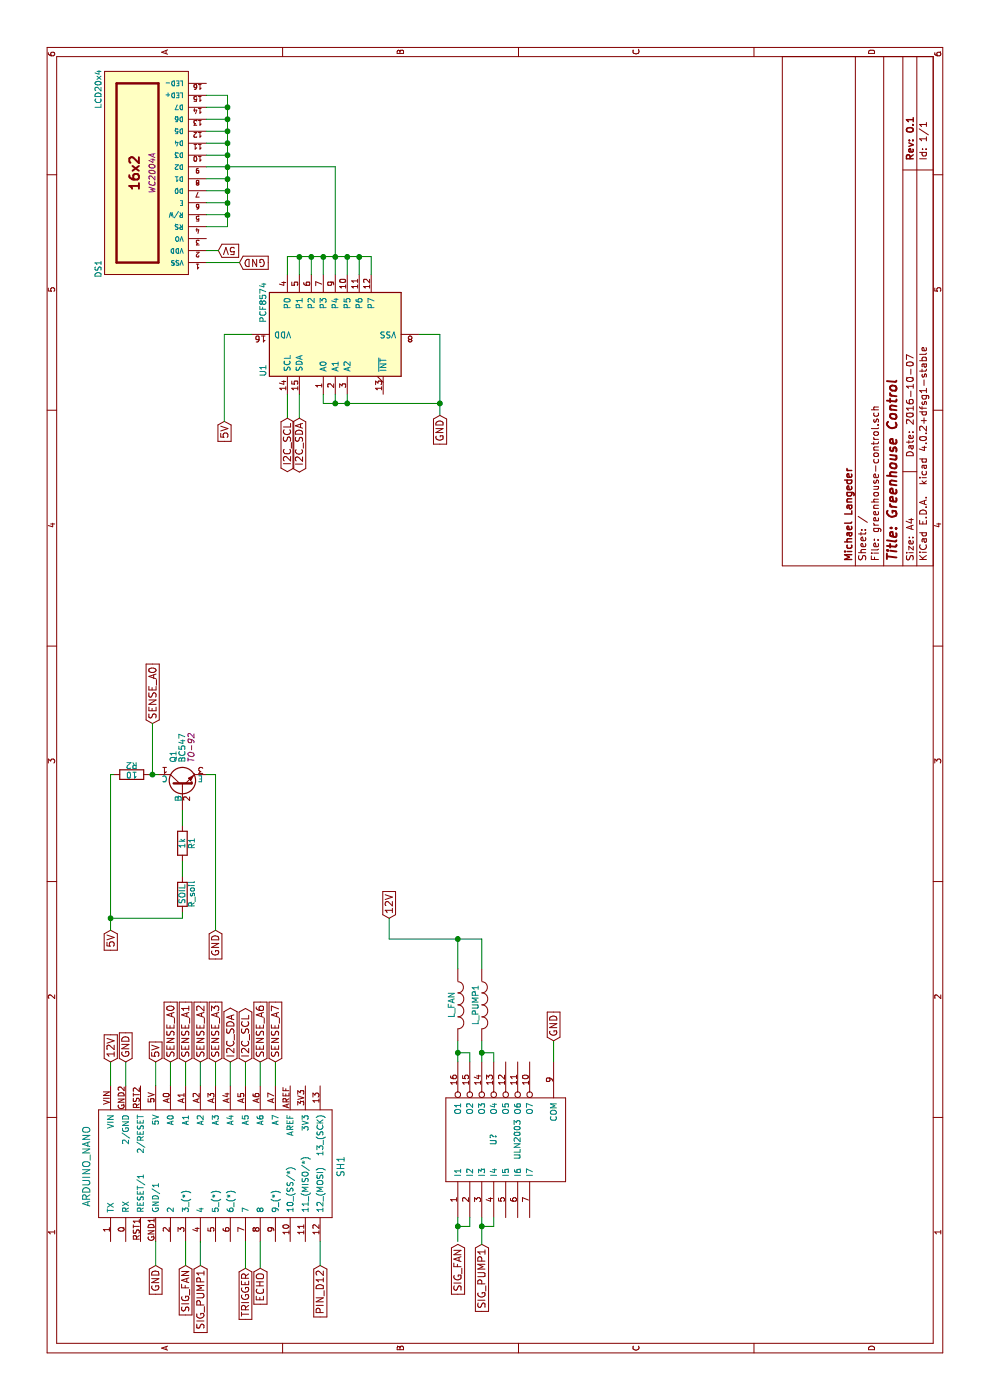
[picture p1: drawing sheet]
EESchema Schematic File Version 2
LIBS:power
LIBS:device
LIBS:transistors
LIBS:conn
LIBS:linear
LIBS:regul
LIBS:74xx
LIBS:cmos4000
LIBS:adc-dac
LIBS:memory
LIBS:xilinx
LIBS:microcontrollers
LIBS:dsp
LIBS:microchip
LIBS:analog_switches
LIBS:motorola
LIBS:texas
LIBS:intel
LIBS:audio
LIBS:interface
LIBS:digital-audio
LIBS:philips
LIBS:display
LIBS:cypress
LIBS:siliconi
LIBS:opto
LIBS:atmel
LIBS:contrib
LIBS:valves
LIBS:arduino
LIBS:shield_arduino
EELAYER 25 0
EELAYER END
$Descr A4 11693 8268
encoding utf-8
Sheet 1 1
Title "Greenhouse Control"
Date "2016-10-07"
Rev "0.1"
Comp "Michael Langeder"
Comment1 ""
Comment2 ""
Comment3 ""
Comment4 ""
$EndDescr
$Comp
L ARDUINO_NANO SH1
U 1 1
P 1975 1775
F 0 "SH1" H 1950 700 60  0000 C CNN
F 1 "ARDUINO_NANO" H 1950 2825 60  0000 C CNN
F 2 "" H 1050 1175 60  0000 C CNN
F 3 "" H 1050 1175 60  0000 C CNN
	1    1975 1775
	1    0    0    -1  
$EndComp
$Comp
L LCD16X2 DS1
U 1 1
P 10250 1225
F 0 "DS1" H 9450 1625 50  0000 C CNN
F 1 "LCD20x4" H 10950 1625 50  0000 C CNN
F 2 "WC2004A" H 10250 1175 50  0000 C CIN
F 3 "" H 10250 1225 50  0000 C CNN
	1    10250 1225
	1    0    0    -1  
$EndComp
$Comp
L PCF8574 U1
U 1 1
P 8900 2800
F 0 "U1" H 8550 3400 50  0000 L CNN
F 1 "PCF8574" H 9000 3400 50  0000 L CNN
F 2 "" H 8900 2800 50  0000 C CNN
F 3 "" H 8900 2800 50  0000 C CNN
	1    8900 2800
	1    0    0    -1  
$EndComp
Text GLabel 8225 3675 0    60   Input ~ 0
GND
Text GLabel 8175 1875 0    60   Input ~ 0
5V
Text GLabel 9600 1825 3    60   Input ~ 0
5V
Text GLabel 9500 2000 3    60   Input ~ 0
GND
Wire Wire Line
	8400 2700 8325 2700
Wire Wire Line
	8325 2700 8325 2800
Wire Wire Line
	8325 2800 8325 2900
Wire Wire Line
	8325 2900 8325 3675
Wire Wire Line
	8325 2800 8400 2800
Wire Wire Line
	8325 2900 8400 2900
Connection ~ 8325 2800
Wire Wire Line
	8225 3675 8325 3675
Wire Wire Line
	8325 3675 8900 3675
Wire Wire Line
	8900 3675 8900 3500
Connection ~ 8325 2900
Connection ~ 8325 3675
Wire Wire Line
	8900 2100 8900 1875
Wire Wire Line
	8900 1875 8175 1875
Wire Wire Line
	9500 2000 9500 1725
Wire Wire Line
	9600 1825 9600 1725
Wire Wire Line
	9800 1725 9800 1900
Wire Wire Line
	9800 1900 9900 1900
Wire Wire Line
	9900 1900 10000 1900
Wire Wire Line
	10000 1900 10100 1900
Wire Wire Line
	10100 1900 10200 1900
Wire Wire Line
	10200 1900 10300 1900
Wire Wire Line
	10300 1900 10400 1900
Wire Wire Line
	10400 1900 10500 1900
Wire Wire Line
	10500 1900 10600 1900
Wire Wire Line
	10600 1900 10700 1900
Wire Wire Line
	10700 1900 10800 1900
Wire Wire Line
	10800 1900 10900 1900
Wire Wire Line
	10900 1900 10900 1725
Wire Wire Line
	10800 1725 10800 1900
Connection ~ 10800 1900
Wire Wire Line
	10700 1725 10700 1900
Connection ~ 10700 1900
Wire Wire Line
	10600 1725 10600 1900
Connection ~ 10600 1900
Wire Wire Line
	10500 1725 10500 1900
Connection ~ 10500 1900
Wire Wire Line
	10400 1725 10400 1900
Connection ~ 10400 1900
Wire Wire Line
	10300 2800 10300 1900
Wire Wire Line
	10300 1900 10300 1725
Connection ~ 10300 1900
Wire Wire Line
	10200 1725 10200 1900
Connection ~ 10200 1900
Wire Wire Line
	10100 1725 10100 1900
Connection ~ 10100 1900
Wire Wire Line
	10000 1725 10000 1900
Connection ~ 10000 1900
Wire Wire Line
	9900 1725 9900 1900
Connection ~ 9900 1900
Wire Wire Line
	9400 2800 9550 2800
Wire Wire Line
	9550 2800 10300 2800
Wire Wire Line
	9550 2400 9550 2500
Wire Wire Line
	9550 2500 9550 2600
Wire Wire Line
	9550 2600 9550 2700
Wire Wire Line
	9550 2700 9550 2800
Wire Wire Line
	9550 2800 9550 2900
Wire Wire Line
	9550 2900 9550 3000
Wire Wire Line
	9550 3000 9550 3100
Wire Wire Line
	9550 2400 9400 2400
Wire Wire Line
	9400 2500 9550 2500
Connection ~ 9550 2500
Wire Wire Line
	9400 2600 9550 2600
Connection ~ 9550 2600
Wire Wire Line
	9400 2700 9550 2700
Connection ~ 9550 2700
Connection ~ 9550 2800
Wire Wire Line
	9550 2900 9400 2900
Wire Wire Line
	9400 3000 9550 3000
Connection ~ 9550 2900
Wire Wire Line
	9550 3100 9400 3100
Connection ~ 9550 3000
Text GLabel 8200 2400 0    60   BiDi ~ 0
I2C_SCL
Text GLabel 8200 2500 0    60   BiDi ~ 0
I2C_SDA
Wire Wire Line
	8400 2400 8200 2400
Wire Wire Line
	8400 2500 8200 2500
Text GLabel 2825 2050 2    60   BiDi ~ 0
I2C_SCL
Text GLabel 2825 1925 2    60   BiDi ~ 0
I2C_SDA
Wire Wire Line
	2825 1925 2625 1925
Wire Wire Line
	2625 2050 2825 2050
Text GLabel 2825 925  2    60   Input ~ 0
12V
Wire Wire Line
	2825 925  2625 925 
Text GLabel 2825 1300 2    60   Input ~ 0
5V
Text GLabel 2825 1050 2    60   Input ~ 0
GND
Text GLabel 1125 1300 0    60   Input ~ 0
GND
Wire Wire Line
	2625 1050 2825 1050
Wire Wire Line
	2825 1300 2625 1300
Wire Wire Line
	1325 1300 1125 1300
Text GLabel 2825 1425 2    60   Input ~ 0
SENSE_A0
Text GLabel 2825 1550 2    60   Input ~ 0
SENSE_A1
Text GLabel 2825 1675 2    60   Input ~ 0
SENSE_A2
Text GLabel 2825 1800 2    60   Input ~ 0
SENSE_A3
Wire Wire Line
	2625 1425 2825 1425
Wire Wire Line
	2625 1550 2825 1550
Wire Wire Line
	2625 1675 2825 1675
Wire Wire Line
	2625 1800 2825 1800
Text GLabel 2825 2175 2    60   Input ~ 0
SENSE_A6
Text GLabel 2825 2300 2    60   Input ~ 0
SENSE_A7
Wire Wire Line
	2625 2175 2825 2175
Wire Wire Line
	2625 2300 2825 2300
Text GLabel 1125 2675 0    60   Input ~ 0
PIN_D12
Wire Wire Line
	1325 2675 1125 2675
Text GLabel 1100 2050 0    60   Input ~ 0
TRIGGER
Text GLabel 1100 2175 0    60   Input ~ 0
ECHO
Wire Wire Line
	1325 2050 1100 2050
Wire Wire Line
	1325 2175 1100 2175
$Comp
L BC547 Q1
U 1 1
P 5125 1525
F 0 "Q1" H 5325 1600 50  0000 L CNN
F 1 "BC547" H 5325 1525 50  0000 L CNN
F 2 "TO-92" H 5325 1450 50  0000 L CIN
F 3 "" H 5125 1525 50  0000 L CNN
	1    5125 1525
	1    0    0    -1  
$EndComp
Text GLabel 3925 925  0    60   Input ~ 0
5V
$Comp
L R R2
U 1 1
P 5225 1100
F 0 "R2" V 5305 1100 50  0000 C CNN
F 1 "10" V 5225 1100 50  0000 C CNN
F 2 "" V 5155 1100 50  0000 C CNN
F 3 "" H 5225 1100 50  0000 C CNN
	1    5225 1100
	1    0    0    -1  
$EndComp
$Comp
L R R1
U 1 1
P 4650 1525
F 0 "R1" V 4730 1525 50  0000 C CNN
F 1 "1k" V 4650 1525 50  0000 C CNN
F 2 "" V 4580 1525 50  0000 C CNN
F 3 "" H 4650 1525 50  0000 C CNN
	1    4650 1525
	0    1    1    0   
$EndComp
$Comp
L R R_soil
U 1 1
P 4225 1525
F 0 "R_soil" V 4305 1525 50  0000 C CNN
F 1 "SOIL" V 4225 1525 50  0000 C CNN
F 2 "" V 4155 1525 50  0000 C CNN
F 3 "" H 4225 1525 50  0000 C CNN
	1    4225 1525
	0    1    1    0   
$EndComp
Wire Wire Line
	3925 925  4025 925 
Wire Wire Line
	4025 925  5225 925 
Wire Wire Line
	4025 925  4025 1525
Wire Wire Line
	4025 1525 4075 1525
Wire Wire Line
	4375 1525 4500 1525
Wire Wire Line
	4800 1525 4925 1525
Wire Wire Line
	5225 1250 5225 1275
Wire Wire Line
	5225 1275 5225 1325
Wire Wire Line
	5225 925  5225 950 
Connection ~ 4025 925 
Text GLabel 3925 1800 0    60   Input ~ 0
GND
Wire Wire Line
	5225 1725 5225 1800
Wire Wire Line
	5225 1800 3925 1800
Text GLabel 5650 1275 2    60   Input ~ 0
SENSE_A0
Wire Wire Line
	5650 1275 5225 1275
Connection ~ 5225 1275
Text GLabel 1125 1550 0    60   Input ~ 0
SIG_FAN
Text GLabel 1125 1675 0    60   Input ~ 0
SIG_PUMP1
Wire Wire Line
	1325 1550 1125 1550
Wire Wire Line
	1325 1675 1125 1675
$Comp
L ULN2003 U?
U 1 1
P 2175 4225
F 0 "U?" H 2175 4325 50  0000 C CNN
F 1 "ULN2003" H 2175 4125 50  0000 C CNN
F 2 "" H 2175 4225 50  0000 C CNN
F 3 "" H 2175 4225 50  0000 C CNN
	1    2175 4225
	1    0    0    -1  
$EndComp
Text GLabel 1300 3825 0    60   Input ~ 0
SIG_FAN
Text GLabel 1300 4025 0    60   Input ~ 0
SIG_PUMP1
Wire Wire Line
	1325 3825 1450 3825
Wire Wire Line
	1450 3825 1525 3825
Wire Wire Line
	1450 3825 1450 3925
Wire Wire Line
	1450 3925 1525 3925
Connection ~ 1450 3825
Wire Wire Line
	1300 4025 1450 4025
Wire Wire Line
	1450 4025 1525 4025
Wire Wire Line
	1525 4125 1450 4125
Wire Wire Line
	1450 4125 1450 4025
Connection ~ 1450 4025
Text GLabel 4025 3250 2    60   Input ~ 0
12V
$Comp
L INDUCTOR L_FAN
U 1 1
P 3300 3825
F 0 "L_FAN" V 3250 3825 50  0000 C CNN
F 1 "INDUCTOR" V 3400 3825 50  0001 C CNN
F 2 "" H 3300 3825 50  0000 C CNN
F 3 "" H 3300 3825 50  0000 C CNN
	1    3300 3825
	0    1    1    0   
$EndComp
$Comp
L INDUCTOR L_PUMP1
U 1 1
P 3300 4025
F 0 "L_PUMP1" V 3250 4025 50  0000 C CNN
F 1 "INDUCTOR" V 3400 4025 50  0001 C CNN
F 2 "" H 3300 4025 50  0000 C CNN
F 3 "" H 3300 4025 50  0000 C CNN
	1    3300 4025
	0    1    1    0   
$EndComp
Wire Wire Line
	2825 3825 2900 3825
Wire Wire Line
	2900 3825 3000 3825
Wire Wire Line
	2825 3925 2900 3925
Wire Wire Line
	2900 3925 2900 3825
Connection ~ 2900 3825
Wire Wire Line
	2825 4025 2900 4025
Wire Wire Line
	2900 4025 3000 4025
Wire Wire Line
	2825 4125 2900 4125
Wire Wire Line
	2900 4125 2900 4025
Connection ~ 2900 4025
Wire Wire Line
	3600 4025 3850 4025
Wire Wire Line
	3850 4025 3850 3825
Wire Wire Line
	3850 3825 3850 3250
Wire Wire Line
	3850 3250 4025 3250
Wire Wire Line
	3600 3825 3850 3825
Connection ~ 3850 3825
Text GLabel 3000 4625 2    60   Input ~ 0
GND
Wire Wire Line
	3000 4625 2825 4625
$EndSCHEMATC
